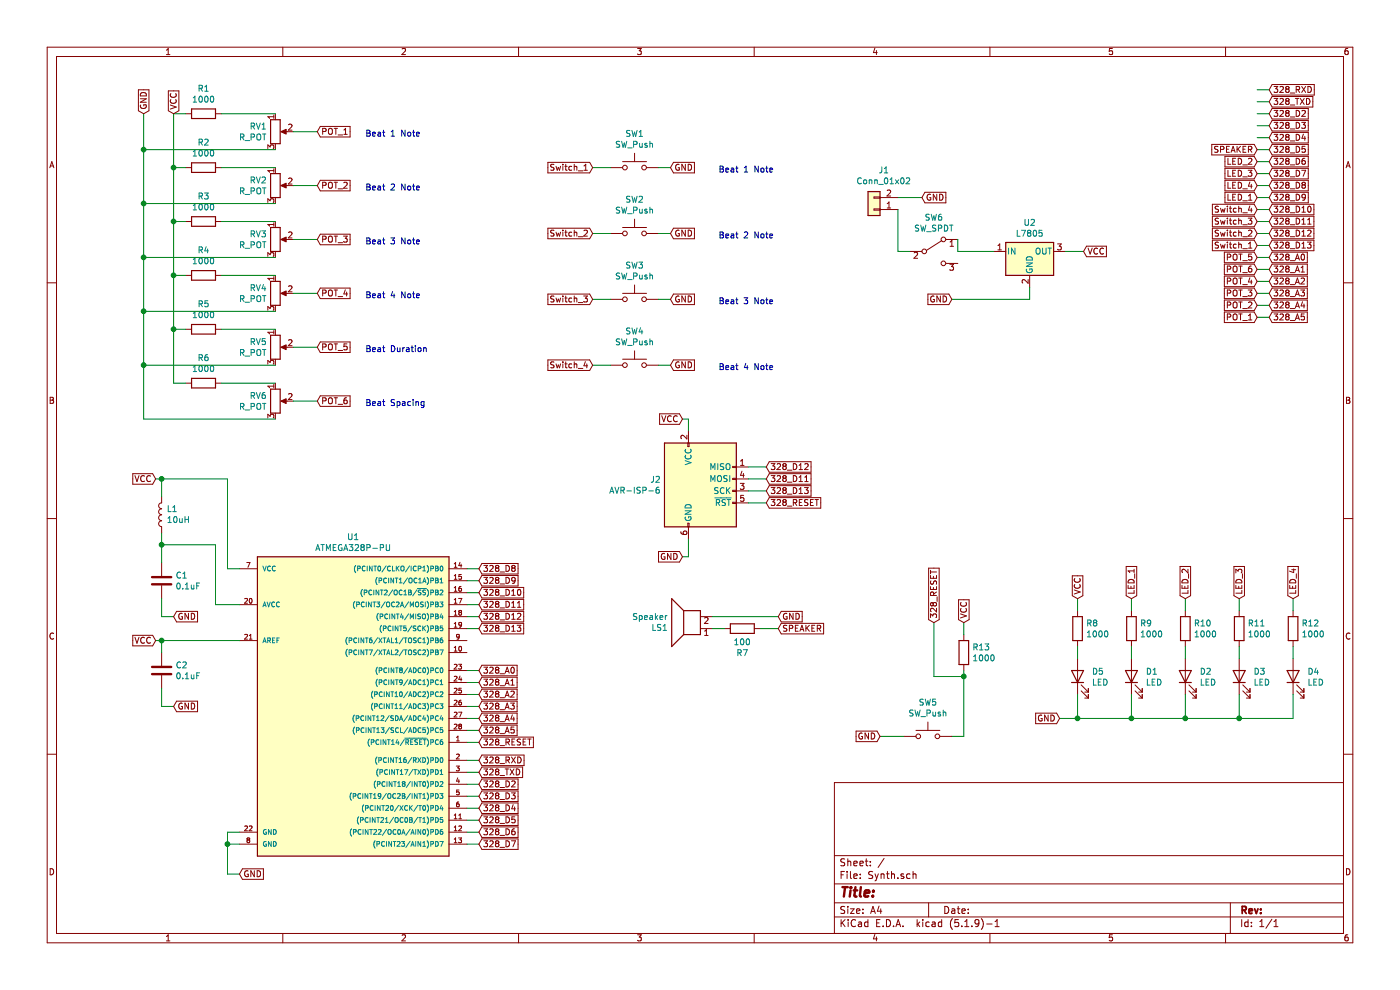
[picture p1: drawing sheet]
EESchema Schematic File Version 4
EELAYER 30 0
EELAYER END
$Descr A4 11693 8268
encoding utf-8
Sheet 1 1
Title ""
Date ""
Rev ""
Comp ""
Comment1 ""
Comment2 ""
Comment3 ""
Comment4 ""
$EndDescr
Wire Wire Line
	10500 750  10600 750 
Wire Wire Line
	10500 850  10600 850 
Wire Wire Line
	10500 950  10600 950 
Wire Wire Line
	10500 1050 10600 1050
Wire Wire Line
	10500 1150 10600 1150
Wire Wire Line
	10500 1250 10600 1250
Wire Wire Line
	10500 1350 10600 1350
Wire Wire Line
	10500 1550 10600 1550
Wire Wire Line
	10500 2550 10600 2550
Wire Wire Line
	10500 2450 10600 2450
Wire Wire Line
	10500 2350 10600 2350
Wire Wire Line
	10500 1650 10600 1650
Wire Wire Line
	10500 1450 10600 1450
Text GLabel 2000 7300 2    50   Input ~ 0
GND
Wire Wire Line
	1900 7300 2000 7300
Wire Wire Line
	2000 7050 1900 7050
Connection ~ 1900 7050
Wire Wire Line
	1900 7050 1900 7300
Wire Wire Line
	2000 6950 1900 6950
Wire Wire Line
	1900 6950 1900 7050
Text GLabel 1450 5150 2    50   Input ~ 0
GND
Text GLabel 1300 4000 0    50   Input ~ 0
VCC
$Comp
L Device:L L1
U 1 1
P 1350 4300
F 0 "L1" H 1309 4254 50  0000 R CNN
F 1 "10uH" H 1309 4345 50  0000 R CNN
F 2 "CCC-Schematic-Footprints:Schematic - Inductor 10.16mm" H 1350 4300 50  0001 C CNN
F 3 "~" H 1350 4300 50  0001 C CNN
	1    1350 4300
	-1   0    0    1   
$EndComp
Wire Wire Line
	1300 4000 1350 4000
Wire Wire Line
	1350 4000 1350 4150
Wire Wire Line
	2000 5050 1800 5050
Wire Wire Line
	1800 5050 1800 4550
Wire Wire Line
	2000 4750 1900 4750
Connection ~ 1350 4000
Text GLabel 4000 4750 2    50   Input ~ 0
328_D8
Text GLabel 4000 4850 2    50   Input ~ 0
328_D9
Text GLabel 4000 4950 2    50   Input ~ 0
328_D10
Text GLabel 4000 5050 2    50   Input ~ 0
328_D11
Text GLabel 4000 5150 2    50   Input ~ 0
328_D12
Text GLabel 4000 5250 2    50   Input ~ 0
328_D13
Text GLabel 4000 5600 2    50   Input ~ 0
328_A0
Text GLabel 4000 5700 2    50   Input ~ 0
328_A1
Text GLabel 4000 5800 2    50   Input ~ 0
328_A2
Text GLabel 4000 5900 2    50   Input ~ 0
328_A3
Text GLabel 4000 6000 2    50   Input ~ 0
328_A4
Text GLabel 4000 6100 2    50   Input ~ 0
328_A5
Text GLabel 4000 6200 2    50   Input ~ 0
328_RESET
Text GLabel 4000 6350 2    50   Input ~ 0
328_RXD
Text GLabel 4000 6450 2    50   Input ~ 0
328_TXD
Text GLabel 4000 6550 2    50   Input ~ 0
328_D2
Text GLabel 4000 6650 2    50   Input ~ 0
328_D3
Text GLabel 4000 6750 2    50   Input ~ 0
328_D4
Text GLabel 4000 6850 2    50   Input ~ 0
328_D5
Text GLabel 4000 6950 2    50   Input ~ 0
328_D6
Text GLabel 4000 7050 2    50   Input ~ 0
328_D7
Wire Wire Line
	3900 7050 4000 7050
Wire Wire Line
	3900 6950 4000 6950
Wire Wire Line
	3900 6850 4000 6850
Wire Wire Line
	3900 6750 4000 6750
Wire Wire Line
	3900 6650 4000 6650
Wire Wire Line
	3900 6550 4000 6550
Wire Wire Line
	3900 6450 4000 6450
Wire Wire Line
	3900 6350 4000 6350
Wire Wire Line
	3900 6200 4000 6200
Wire Wire Line
	3900 6100 4000 6100
Wire Wire Line
	3900 6000 4000 6000
Wire Wire Line
	3900 5900 4000 5900
Wire Wire Line
	3900 5800 4000 5800
Wire Wire Line
	3900 5600 4000 5600
Wire Wire Line
	3900 5250 4000 5250
Wire Wire Line
	3900 5150 4000 5150
Wire Wire Line
	3900 5050 4000 5050
Wire Wire Line
	3900 4850 4000 4850
Wire Wire Line
	3900 4750 4000 4750
Wire Wire Line
	1350 5000 1350 5150
Wire Wire Line
	1350 5150 1450 5150
Text GLabel 9000 5000 1    50   Input ~ 0
VCC
Text GLabel 9450 5000 1    50   Input ~ 0
LED_1
$Comp
L Device:R R9
U 1 1
P 9450 5250
F 0 "R9" H 9520 5296 50  0000 L CNN
F 1 "1000" H 9520 5205 50  0000 L CNN
F 2 "CCC-Schematic-Footprints:Schematic - Resistor 7.62mm" V 9380 5250 50  0001 C CNN
F 3 "~" H 9450 5250 50  0001 C CNN
	1    9450 5250
	1    0    0    -1  
$EndComp
$Comp
L Device:R R8
U 1 1
P 9000 5250
F 0 "R8" H 9070 5296 50  0000 L CNN
F 1 "1000" H 9070 5205 50  0000 L CNN
F 2 "CCC-Schematic-Footprints:Schematic - Resistor 7.62mm" V 8930 5250 50  0001 C CNN
F 3 "~" H 9000 5250 50  0001 C CNN
	1    9000 5250
	1    0    0    -1  
$EndComp
$Comp
L Device:LED D5
U 1 1
P 9000 5650
F 0 "D5" V 9038 5532 50  0000 R CNN
F 1 "LED" V 8947 5532 50  0000 R CNN
F 2 "CCC-Schematic-Footprints:Schematic - LED 5mm(2.56P) 003" H 9000 5650 50  0001 C CNN
F 3 "~" H 9000 5650 50  0001 C CNN
	1    9000 5650
	0    -1   -1   0   
$EndComp
$Comp
L Device:LED D1
U 1 1
P 9450 5650
F 0 "D1" V 9488 5532 50  0000 R CNN
F 1 "LED" V 9397 5532 50  0000 R CNN
F 2 "CCC-Schematic-Footprints:Schematic - LED 5mm(2.56P) 003" H 9450 5650 50  0001 C CNN
F 3 "~" H 9450 5650 50  0001 C CNN
	1    9450 5650
	0    -1   -1   0   
$EndComp
Wire Wire Line
	9000 5800 9000 6000
Wire Wire Line
	9000 5400 9000 5500
Wire Wire Line
	9450 5400 9450 5500
Wire Wire Line
	9000 5000 9000 5100
Wire Wire Line
	9450 5000 9450 5100
Text GLabel 1200 950  1    50   Input ~ 0
GND
Text GLabel 1450 950  1    50   Input ~ 0
VCC
Text GLabel 10600 2150 2    50   Input ~ 0
328_A0
Text GLabel 10600 2250 2    50   Input ~ 0
328_A1
Text GLabel 10600 2350 2    50   Input ~ 0
328_A2
Text GLabel 10600 2450 2    50   Input ~ 0
328_A3
Text GLabel 10600 2550 2    50   Input ~ 0
328_A4
Text GLabel 10600 2650 2    50   Input ~ 0
328_A5
Wire Wire Line
	10500 2650 10600 2650
Text GLabel 10600 750  2    50   Input ~ 0
328_RXD
Text GLabel 10600 850  2    50   Input ~ 0
328_TXD
Text GLabel 10600 950  2    50   Input ~ 0
328_D2
Text GLabel 10600 1050 2    50   Input ~ 0
328_D3
Text GLabel 10600 1150 2    50   Input ~ 0
328_D4
Text GLabel 10600 1250 2    50   Input ~ 0
328_D5
Text GLabel 10600 1350 2    50   Input ~ 0
328_D6
Text GLabel 10600 1450 2    50   Input ~ 0
328_D7
Text GLabel 10600 1550 2    50   Input ~ 0
328_D8
Text GLabel 10600 1650 2    50   Input ~ 0
328_D9
Text GLabel 10500 1250 0    50   Input ~ 0
SPEAKER
$Comp
L Device:Speaker LS1
U 1 1
P 5750 5250
F 0 "LS1" H 5920 5246 50  0000 L CNN
F 1 "Speaker" H 5920 5155 50  0000 L CNN
F 2 "CCC-Schematic-Footprints:Speaker_Large_Fuet" H 5750 5050 50  0001 C CNN
F 3 "~" H 5740 5200 50  0001 C CNN
	1    5750 5250
	-1   0    0    1   
$EndComp
Text GLabel 6500 5250 2    50   Input ~ 0
SPEAKER
Text GLabel 6500 5150 2    50   Input ~ 0
GND
Wire Wire Line
	3900 4950 4000 4950
Wire Wire Line
	3900 5700 4000 5700
$Comp
L Device:R R7
U 1 1
P 6200 5250
F 0 "R7" V 5993 5250 50  0000 C CNN
F 1 "100" V 6084 5250 50  0000 C CNN
F 2 "CCC-Schematic-Footprints:Schematic - Resistor 7.62mm" V 6130 5250 50  0001 C CNN
F 3 "~" H 6200 5250 50  0001 C CNN
	1    6200 5250
	0    -1   -1   0   
$EndComp
$Comp
L Device:R R1
U 1 1
P 1700 950
F 0 "R1" V 1907 950 50  0000 C CNN
F 1 "1000" V 1816 950 50  0000 C CNN
F 2 "CCC-Schematic-Footprints:Schematic - Resistor 7.62mm" V 1630 950 50  0001 C CNN
F 3 "~" H 1700 950 50  0001 C CNN
	1    1700 950 
	0    -1   -1   0   
$EndComp
Wire Wire Line
	1550 950  1450 950 
$Comp
L Device:R R3
U 1 1
P 1700 1850
F 0 "R3" V 1907 1850 50  0000 C CNN
F 1 "1000" V 1816 1850 50  0000 C CNN
F 2 "CCC-Schematic-Footprints:Schematic - Resistor 7.62mm" V 1630 1850 50  0001 C CNN
F 3 "~" H 1700 1850 50  0001 C CNN
	1    1700 1850
	0    -1   -1   0   
$EndComp
$Comp
L Device:R R2
U 1 1
P 1700 1400
F 0 "R2" V 1907 1400 50  0000 C CNN
F 1 "1000" V 1816 1400 50  0000 C CNN
F 2 "CCC-Schematic-Footprints:Schematic - Resistor 7.62mm" V 1630 1400 50  0001 C CNN
F 3 "~" H 1700 1400 50  0001 C CNN
	1    1700 1400
	0    -1   -1   0   
$EndComp
Wire Wire Line
	1550 1850 1450 1850
Wire Wire Line
	1550 1400 1450 1400
Connection ~ 1450 1400
Wire Wire Line
	6500 5250 6350 5250
Text GLabel 10600 1750 2    50   Input ~ 0
328_D10
Text GLabel 10600 1850 2    50   Input ~ 0
328_D11
Text GLabel 10600 1950 2    50   Input ~ 0
328_D12
Text GLabel 10600 2050 2    50   Input ~ 0
328_D13
Wire Wire Line
	10500 2150 10600 2150
Wire Wire Line
	10500 2250 10600 2250
Wire Wire Line
	10500 1750 10600 1750
Wire Wire Line
	10500 1950 10600 1950
Wire Wire Line
	10500 2050 10600 2050
Wire Wire Line
	10500 1850 10600 1850
Text GLabel 4950 1400 0    50   Input ~ 0
Switch_1
Wire Wire Line
	4950 1400 5100 1400
$Comp
L Synth-rescue:ATMEGA328P-PU-atmel U1
U 1 1
P 2900 5850
F 0 "U1" H 2950 7217 50  0000 C CNN
F 1 "ATMEGA328P-PU" H 2950 7126 50  0000 C CNN
F 2 "CCC-Schematic-Footprints:Schematic - ATMEGA328P-PU" H 2900 5850 50  0001 C CIN
F 3 "http://www.atmel.com/images/atmel-8271-8-bit-avr-microcontroller-atmega48a-48pa-88a-88pa-168a-168pa-328-328p_datasheet.pdf" H 2900 5850 50  0001 C CNN
	1    2900 5850
	1    0    0    -1  
$EndComp
Text GLabel 1300 5350 0    50   Input ~ 0
VCC
$Comp
L Device:R R4
U 1 1
P 1700 2300
F 0 "R4" V 1907 2300 50  0000 C CNN
F 1 "1000" V 1816 2300 50  0000 C CNN
F 2 "CCC-Schematic-Footprints:Schematic - Resistor 7.62mm" V 1630 2300 50  0001 C CNN
F 3 "~" H 1700 2300 50  0001 C CNN
	1    1700 2300
	0    -1   -1   0   
$EndComp
Wire Wire Line
	1550 2300 1450 2300
$Comp
L Device:R R6
U 1 1
P 1700 3200
F 0 "R6" V 1907 3200 50  0000 C CNN
F 1 "1000" V 1816 3200 50  0000 C CNN
F 2 "CCC-Schematic-Footprints:Schematic - Resistor 7.62mm" V 1630 3200 50  0001 C CNN
F 3 "~" H 1700 3200 50  0001 C CNN
	1    1700 3200
	0    -1   -1   0   
$EndComp
$Comp
L Device:R R5
U 1 1
P 1700 2750
F 0 "R5" V 1907 2750 50  0000 C CNN
F 1 "1000" V 1816 2750 50  0000 C CNN
F 2 "CCC-Schematic-Footprints:Schematic - Resistor 7.62mm" V 1630 2750 50  0001 C CNN
F 3 "~" H 1700 2750 50  0001 C CNN
	1    1700 2750
	0    -1   -1   0   
$EndComp
Wire Wire Line
	1550 3200 1450 3200
Wire Wire Line
	1550 2750 1450 2750
Connection ~ 1450 2750
Connection ~ 1450 2300
Connection ~ 1450 1850
Text GLabel 10500 2650 0    50   Input ~ 0
POT_1
Text GLabel 10500 2550 0    50   Input ~ 0
POT_2
Text GLabel 10500 2450 0    50   Input ~ 0
POT_3
Text GLabel 10500 2350 0    50   Input ~ 0
POT_4
Text GLabel 10500 2150 0    50   Input ~ 0
POT_5
Text GLabel 10500 2250 0    50   Input ~ 0
POT_6
Text GLabel 4950 1950 0    50   Input ~ 0
Switch_2
Wire Wire Line
	4950 1950 5100 1950
Text GLabel 4950 2500 0    50   Input ~ 0
Switch_3
Wire Wire Line
	4950 2500 5100 2500
Text GLabel 4950 3050 0    50   Input ~ 0
Switch_4
Wire Wire Line
	4950 3050 5100 3050
Text GLabel 10500 2050 0    50   Input ~ 0
Switch_1
Text GLabel 10500 1750 0    50   Input ~ 0
Switch_4
Text GLabel 10500 1850 0    50   Input ~ 0
Switch_3
Text GLabel 10500 1950 0    50   Input ~ 0
Switch_2
Text GLabel 9900 5000 1    50   Input ~ 0
LED_2
$Comp
L Device:R R10
U 1 1
P 9900 5250
F 0 "R10" H 9970 5296 50  0000 L CNN
F 1 "1000" H 9970 5205 50  0000 L CNN
F 2 "CCC-Schematic-Footprints:Schematic - Resistor 7.62mm" V 9830 5250 50  0001 C CNN
F 3 "~" H 9900 5250 50  0001 C CNN
	1    9900 5250
	1    0    0    -1  
$EndComp
$Comp
L Device:LED D2
U 1 1
P 9900 5650
F 0 "D2" V 9938 5532 50  0000 R CNN
F 1 "LED" V 9847 5532 50  0000 R CNN
F 2 "CCC-Schematic-Footprints:Schematic - LED 5mm(2.56P) 003" H 9900 5650 50  0001 C CNN
F 3 "~" H 9900 5650 50  0001 C CNN
	1    9900 5650
	0    -1   -1   0   
$EndComp
Wire Wire Line
	9900 5400 9900 5500
Wire Wire Line
	9900 5000 9900 5100
Text GLabel 10350 5000 1    50   Input ~ 0
LED_3
$Comp
L Device:R R11
U 1 1
P 10350 5250
F 0 "R11" H 10420 5296 50  0000 L CNN
F 1 "1000" H 10420 5205 50  0000 L CNN
F 2 "CCC-Schematic-Footprints:Schematic - Resistor 7.62mm" V 10280 5250 50  0001 C CNN
F 3 "~" H 10350 5250 50  0001 C CNN
	1    10350 5250
	1    0    0    -1  
$EndComp
$Comp
L Device:LED D3
U 1 1
P 10350 5650
F 0 "D3" V 10388 5532 50  0000 R CNN
F 1 "LED" V 10297 5532 50  0000 R CNN
F 2 "CCC-Schematic-Footprints:Schematic - LED 5mm(2.56P) 003" H 10350 5650 50  0001 C CNN
F 3 "~" H 10350 5650 50  0001 C CNN
	1    10350 5650
	0    -1   -1   0   
$EndComp
Wire Wire Line
	10350 5400 10350 5500
Wire Wire Line
	10350 5000 10350 5100
Text GLabel 10800 5000 1    50   Input ~ 0
LED_4
$Comp
L Device:R R12
U 1 1
P 10800 5250
F 0 "R12" H 10870 5296 50  0000 L CNN
F 1 "1000" H 10870 5205 50  0000 L CNN
F 2 "CCC-Schematic-Footprints:Schematic - Resistor 7.62mm" V 10730 5250 50  0001 C CNN
F 3 "~" H 10800 5250 50  0001 C CNN
	1    10800 5250
	1    0    0    -1  
$EndComp
$Comp
L Device:LED D4
U 1 1
P 10800 5650
F 0 "D4" V 10838 5532 50  0000 R CNN
F 1 "LED" V 10747 5532 50  0000 R CNN
F 2 "CCC-Schematic-Footprints:Schematic - LED 5mm(2.56P) 003" H 10800 5650 50  0001 C CNN
F 3 "~" H 10800 5650 50  0001 C CNN
	1    10800 5650
	0    -1   -1   0   
$EndComp
Wire Wire Line
	10800 5400 10800 5500
Wire Wire Line
	10800 5000 10800 5100
Wire Wire Line
	10800 5800 10800 6000
Wire Wire Line
	10800 6000 10350 6000
Wire Wire Line
	9450 5800 9450 6000
Connection ~ 9450 6000
Wire Wire Line
	9450 6000 9000 6000
Wire Wire Line
	9900 5800 9900 6000
Connection ~ 9900 6000
Wire Wire Line
	9900 6000 9450 6000
Wire Wire Line
	10350 5800 10350 6000
Connection ~ 10350 6000
Wire Wire Line
	10350 6000 9900 6000
Text GLabel 10500 1650 0    50   Input ~ 0
LED_1
Text GLabel 10500 1350 0    50   Input ~ 0
LED_2
Text GLabel 10500 1450 0    50   Input ~ 0
LED_3
Text GLabel 10500 1550 0    50   Input ~ 0
LED_4
Connection ~ 9000 6000
Connection ~ 8050 5650
Wire Wire Line
	8050 6150 8050 5650
Wire Wire Line
	7800 5650 8050 5650
Wire Wire Line
	8850 6000 9000 6000
Text GLabel 8850 6000 0    50   Input ~ 0
GND
Wire Wire Line
	7800 5200 7800 5650
Wire Wire Line
	8050 5200 8050 5300
Wire Wire Line
	7350 6150 7550 6150
Wire Wire Line
	7950 6150 8050 6150
Wire Wire Line
	8050 5650 8050 5600
$Comp
L Device:R R13
U 1 1
P 8050 5450
F 0 "R13" H 8120 5496 50  0000 L CNN
F 1 "1000" H 8120 5405 50  0000 L CNN
F 2 "CCC-Schematic-Footprints:Schematic - Resistor 7.62mm" V 7980 5450 50  0001 C CNN
F 3 "~" H 8050 5450 50  0001 C CNN
	1    8050 5450
	1    0    0    -1  
$EndComp
$Comp
L Switch:SW_Push SW5
U 1 1
P 7750 6150
F 0 "SW5" H 7750 6435 50  0000 C CNN
F 1 "SW_Push" H 7750 6344 50  0000 C CNN
F 2 "CCC-Schematic-Footprints:Schematic - Push Button 6.5x4.5" H 7750 6350 50  0001 C CNN
F 3 "" H 7750 6350 50  0001 C CNN
	1    7750 6150
	1    0    0    -1  
$EndComp
Text GLabel 7350 6150 0    50   Input ~ 0
GND
Text GLabel 8050 5200 1    50   Input ~ 0
VCC
Text GLabel 7800 5200 1    50   Input ~ 0
328_RESET
Text Notes 6000 1450 0    50   ~ 0
Beat 1 Note\n
Text Notes 6000 2000 0    50   ~ 0
Beat 2 Note
Text Notes 6000 2550 0    50   ~ 0
Beat 3 Note
Text Notes 6000 3100 0    50   ~ 0
Beat 4 Note
Wire Wire Line
	1300 5350 1350 5350
$Comp
L Switch:SW_Push SW1
U 1 1
P 5300 1400
F 0 "SW1" H 5300 1685 50  0000 C CNN
F 1 "SW_Push" H 5300 1594 50  0000 C CNN
F 2 "CCC-Schematic-Footprints:Schematic_-_Button_Labeled" H 5300 1600 50  0001 C CNN
F 3 "~" H 5300 1600 50  0001 C CNN
	1    5300 1400
	1    0    0    -1  
$EndComp
Wire Wire Line
	5500 1400 5600 1400
Text GLabel 5600 1400 2    50   Input ~ 0
GND
$Comp
L Switch:SW_Push SW2
U 1 1
P 5300 1950
F 0 "SW2" H 5300 2235 50  0000 C CNN
F 1 "SW_Push" H 5300 2144 50  0000 C CNN
F 2 "CCC-Schematic-Footprints:Schematic_-_Button_Labeled" H 5300 2150 50  0001 C CNN
F 3 "~" H 5300 2150 50  0001 C CNN
	1    5300 1950
	1    0    0    -1  
$EndComp
Wire Wire Line
	5500 1950 5600 1950
Text GLabel 5600 1950 2    50   Input ~ 0
GND
$Comp
L Switch:SW_Push SW3
U 1 1
P 5300 2500
F 0 "SW3" H 5300 2785 50  0000 C CNN
F 1 "SW_Push" H 5300 2694 50  0000 C CNN
F 2 "CCC-Schematic-Footprints:Schematic_-_Button_Labeled" H 5300 2700 50  0001 C CNN
F 3 "~" H 5300 2700 50  0001 C CNN
	1    5300 2500
	1    0    0    -1  
$EndComp
Wire Wire Line
	5500 2500 5600 2500
Text GLabel 5600 2500 2    50   Input ~ 0
GND
$Comp
L Switch:SW_Push SW4
U 1 1
P 5300 3050
F 0 "SW4" H 5300 3335 50  0000 C CNN
F 1 "SW_Push" H 5300 3244 50  0000 C CNN
F 2 "CCC-Schematic-Footprints:Schematic_-_Button_Labeled" H 5300 3250 50  0001 C CNN
F 3 "~" H 5300 3250 50  0001 C CNN
	1    5300 3050
	1    0    0    -1  
$EndComp
Wire Wire Line
	5500 3050 5600 3050
Text GLabel 5600 3050 2    50   Input ~ 0
GND
Wire Wire Line
	1450 2750 1450 3200
Wire Wire Line
	1450 2300 1450 2750
Wire Wire Line
	1450 2300 1450 1850
Wire Wire Line
	1450 1400 1450 1850
Wire Wire Line
	1450 950  1450 1400
Text Notes 3050 3400 0    50   ~ 0
Beat Spacing\n
Text Notes 3050 2950 0    50   ~ 0
Beat Duration\n
Text Notes 3050 2500 0    50   ~ 0
Beat 4 Note
Wire Wire Line
	2450 3350 2650 3350
Wire Wire Line
	2450 2900 2650 2900
Wire Wire Line
	2450 2450 2650 2450
Text GLabel 2650 3350 2    50   Input ~ 0
POT_6
Text GLabel 2650 2900 2    50   Input ~ 0
POT_5
Text GLabel 2650 2450 2    50   Input ~ 0
POT_4
$Comp
L Device:R_POT RV6
U 1 1
P 2300 3350
F 0 "RV6" H 2230 3396 50  0000 R CNN
F 1 "R_POT" H 2230 3305 50  0000 R CNN
F 2 "Potentiometer_THT:Potentiometer_Alps_RK09L_Single_Vertical" H 2300 3350 50  0001 C CNN
F 3 "~" H 2300 3350 50  0001 C CNN
	1    2300 3350
	1    0    0    -1  
$EndComp
$Comp
L Device:R_POT RV5
U 1 1
P 2300 2900
F 0 "RV5" H 2230 2946 50  0000 R CNN
F 1 "R_POT" H 2230 2855 50  0000 R CNN
F 2 "Potentiometer_THT:Potentiometer_Alps_RK09L_Single_Vertical" H 2300 2900 50  0001 C CNN
F 3 "~" H 2300 2900 50  0001 C CNN
	1    2300 2900
	1    0    0    -1  
$EndComp
$Comp
L Device:R_POT RV4
U 1 1
P 2300 2450
F 0 "RV4" H 2230 2496 50  0000 R CNN
F 1 "R_POT" H 2230 2405 50  0000 R CNN
F 2 "Potentiometer_THT:Potentiometer_Alps_RK09L_Single_Vertical" H 2300 2450 50  0001 C CNN
F 3 "~" H 2300 2450 50  0001 C CNN
	1    2300 2450
	1    0    0    -1  
$EndComp
Text Notes 3050 2050 0    50   ~ 0
Beat 3 Note
Text Notes 3050 1600 0    50   ~ 0
Beat 2 Note
Text Notes 3050 1150 0    50   ~ 0
Beat 1 Note\n
Wire Wire Line
	2450 2000 2650 2000
Wire Wire Line
	2450 1550 2650 1550
Wire Wire Line
	2450 1100 2650 1100
Text GLabel 2650 2000 2    50   Input ~ 0
POT_3
Text GLabel 2650 1550 2    50   Input ~ 0
POT_2
Text GLabel 2650 1100 2    50   Input ~ 0
POT_1
$Comp
L Device:R_POT RV3
U 1 1
P 2300 2000
F 0 "RV3" H 2230 2046 50  0000 R CNN
F 1 "R_POT" H 2230 1955 50  0000 R CNN
F 2 "Potentiometer_THT:Potentiometer_Alps_RK09L_Single_Vertical" H 2300 2000 50  0001 C CNN
F 3 "~" H 2300 2000 50  0001 C CNN
	1    2300 2000
	1    0    0    -1  
$EndComp
$Comp
L Device:R_POT RV2
U 1 1
P 2300 1550
F 0 "RV2" H 2230 1596 50  0000 R CNN
F 1 "R_POT" H 2230 1505 50  0000 R CNN
F 2 "Potentiometer_THT:Potentiometer_Alps_RK09L_Single_Vertical" H 2300 1550 50  0001 C CNN
F 3 "~" H 2300 1550 50  0001 C CNN
	1    2300 1550
	1    0    0    -1  
$EndComp
$Comp
L Device:R_POT RV1
U 1 1
P 2300 1100
F 0 "RV1" H 2230 1146 50  0000 R CNN
F 1 "R_POT" H 2230 1055 50  0000 R CNN
F 2 "Potentiometer_THT:Potentiometer_Alps_RK09L_Single_Vertical" H 2300 1100 50  0001 C CNN
F 3 "~" H 2300 1100 50  0001 C CNN
	1    2300 1100
	1    0    0    -1  
$EndComp
Wire Wire Line
	1200 950  1200 1250
Wire Wire Line
	1850 950  2300 950 
Wire Wire Line
	1200 1250 2300 1250
Connection ~ 1200 1250
Wire Wire Line
	1200 1250 1200 1700
Wire Wire Line
	1200 1700 2300 1700
Connection ~ 1200 1700
Wire Wire Line
	1200 1700 1200 2150
Wire Wire Line
	1200 2150 2300 2150
Connection ~ 1200 2150
Wire Wire Line
	1200 2150 1200 2600
Wire Wire Line
	1200 2600 2300 2600
Connection ~ 1200 2600
Wire Wire Line
	1200 2600 1200 3050
Wire Wire Line
	1850 2300 2300 2300
Wire Wire Line
	1850 1850 2300 1850
Wire Wire Line
	1850 1400 2300 1400
Wire Wire Line
	1200 3500 2300 3500
Wire Wire Line
	1200 3050 2300 3050
Connection ~ 1200 3050
Wire Wire Line
	1200 3050 1200 3500
Wire Wire Line
	1850 2750 2300 2750
Wire Wire Line
	1850 3200 2300 3200
$Comp
L Device:C C1
U 1 1
P 1350 4850
F 0 "C1" H 1465 4896 50  0000 L CNN
F 1 "0.1uF" H 1465 4805 50  0000 L CNN
F 2 "CCC-Schematic-Footprints:Schematic - Capacitor 5.0mm" H 1388 4700 50  0001 C CNN
F 3 "~" H 1350 4850 50  0001 C CNN
	1    1350 4850
	1    0    0    -1  
$EndComp
Text GLabel 1450 5900 2    50   Input ~ 0
GND
Wire Wire Line
	1350 5750 1350 5900
Wire Wire Line
	1350 5900 1450 5900
$Comp
L Device:C C2
U 1 1
P 1350 5600
F 0 "C2" H 1465 5646 50  0000 L CNN
F 1 "0.1uF" H 1465 5555 50  0000 L CNN
F 2 "CCC-Schematic-Footprints:Schematic - Capacitor 5.0mm" H 1388 5450 50  0001 C CNN
F 3 "~" H 1350 5600 50  0001 C CNN
	1    1350 5600
	1    0    0    -1  
$EndComp
Wire Wire Line
	1800 4550 1350 4550
Wire Wire Line
	1350 4550 1350 4450
Wire Wire Line
	1350 4700 1350 4550
Connection ~ 1350 4550
Wire Wire Line
	1900 4000 1900 4750
Wire Wire Line
	1350 4000 1900 4000
Wire Wire Line
	1350 5450 1350 5350
Connection ~ 1350 5350
Wire Wire Line
	1350 5350 2000 5350
Wire Wire Line
	5950 5150 6500 5150
Wire Wire Line
	5950 5250 6050 5250
$Comp
L Connector_Generic:Conn_01x02 J1
U 1 1
P 7300 1750
F 0 "J1" H 7218 1425 50  0000 C CNN
F 1 "Conn_01x02" H 7218 1516 50  0000 C CNN
F 2 "CCC-Schematic-Footprints:9V_Battery_Terminal" H 7300 1750 50  0001 C CNN
F 3 "~" H 7300 1750 50  0001 C CNN
	1    7300 1750
	-1   0    0    1   
$EndComp
Text GLabel 7700 1650 2    50   Input ~ 0
GND
Wire Wire Line
	8600 2500 8600 2400
Text GLabel 9050 2100 2    50   Input ~ 0
VCC
Wire Wire Line
	9050 2100 8900 2100
$Comp
L Regulator_Linear:L7805 U2
U 1 1
P 8600 2100
F 0 "U2" H 8600 2342 50  0000 C CNN
F 1 "L7805" H 8600 2251 50  0000 C CNN
F 2 "CCC-Schematic-Footprints:MOSFET_TO-220-3_Horizontal_TabDown" H 8625 1950 50  0001 L CIN
F 3 "http://www.st.com/content/ccc/resource/technical/document/datasheet/41/4f/b3/b0/12/d4/47/88/CD00000444.pdf/files/CD00000444.pdf/jcr:content/translations/en.CD00000444.pdf" H 8600 2050 50  0001 C CNN
	1    8600 2100
	1    0    0    -1  
$EndComp
Wire Wire Line
	8000 2100 8300 2100
Wire Wire Line
	7700 1650 7500 1650
Text GLabel 7950 2500 0    50   Input ~ 0
GND
Wire Wire Line
	7950 2500 8600 2500
$Comp
L Switch:SW_SPDT SW6
U 1 1
P 7800 2100
F 0 "SW6" H 7800 2385 50  0000 C CNN
F 1 "SW_SPDT" H 7800 2294 50  0000 C CNN
F 2 "Connector_PinHeader_2.54mm:PinHeader_1x03_P2.54mm_Vertical" H 7800 2100 50  0001 C CNN
F 3 "~" H 7800 2100 50  0001 C CNN
	1    7800 2100
	1    0    0    -1  
$EndComp
Wire Wire Line
	8000 2000 8000 2100
Wire Wire Line
	7600 2100 7500 2100
Wire Wire Line
	7500 1750 7500 2100
$Comp
L Connector:AVR-ISP-6 J2
U 1 1
P 5850 4100
F 0 "J2" H 5521 4196 50  0000 R CNN
F 1 "AVR-ISP-6" H 5521 4105 50  0000 R CNN
F 2 "CCC-Schematic-Footprints:PinSocket_2x03_P2.54mm_Vertical" V 5600 4150 50  0001 C CNN
F 3 " ~" H 4575 3550 50  0001 C CNN
	1    5850 4100
	1    0    0    -1  
$EndComp
Text GLabel 6400 4200 2    50   Input ~ 0
328_RESET
Text GLabel 6400 3900 2    50   Input ~ 0
328_D12
Text GLabel 6400 4000 2    50   Input ~ 0
328_D11
Text GLabel 6400 4100 2    50   Input ~ 0
328_D13
Text GLabel 5700 3500 0    50   Input ~ 0
VCC
Wire Wire Line
	5700 3500 5750 3500
Wire Wire Line
	5750 3500 5750 3600
Text GLabel 5700 4650 0    50   Input ~ 0
GND
Wire Wire Line
	5700 4650 5750 4650
Wire Wire Line
	5750 4650 5750 4500
Wire Wire Line
	6250 4200 6400 4200
Wire Wire Line
	6250 4100 6400 4100
Wire Wire Line
	6250 4000 6400 4000
Wire Wire Line
	6250 3900 6400 3900
$EndSCHEMATC
